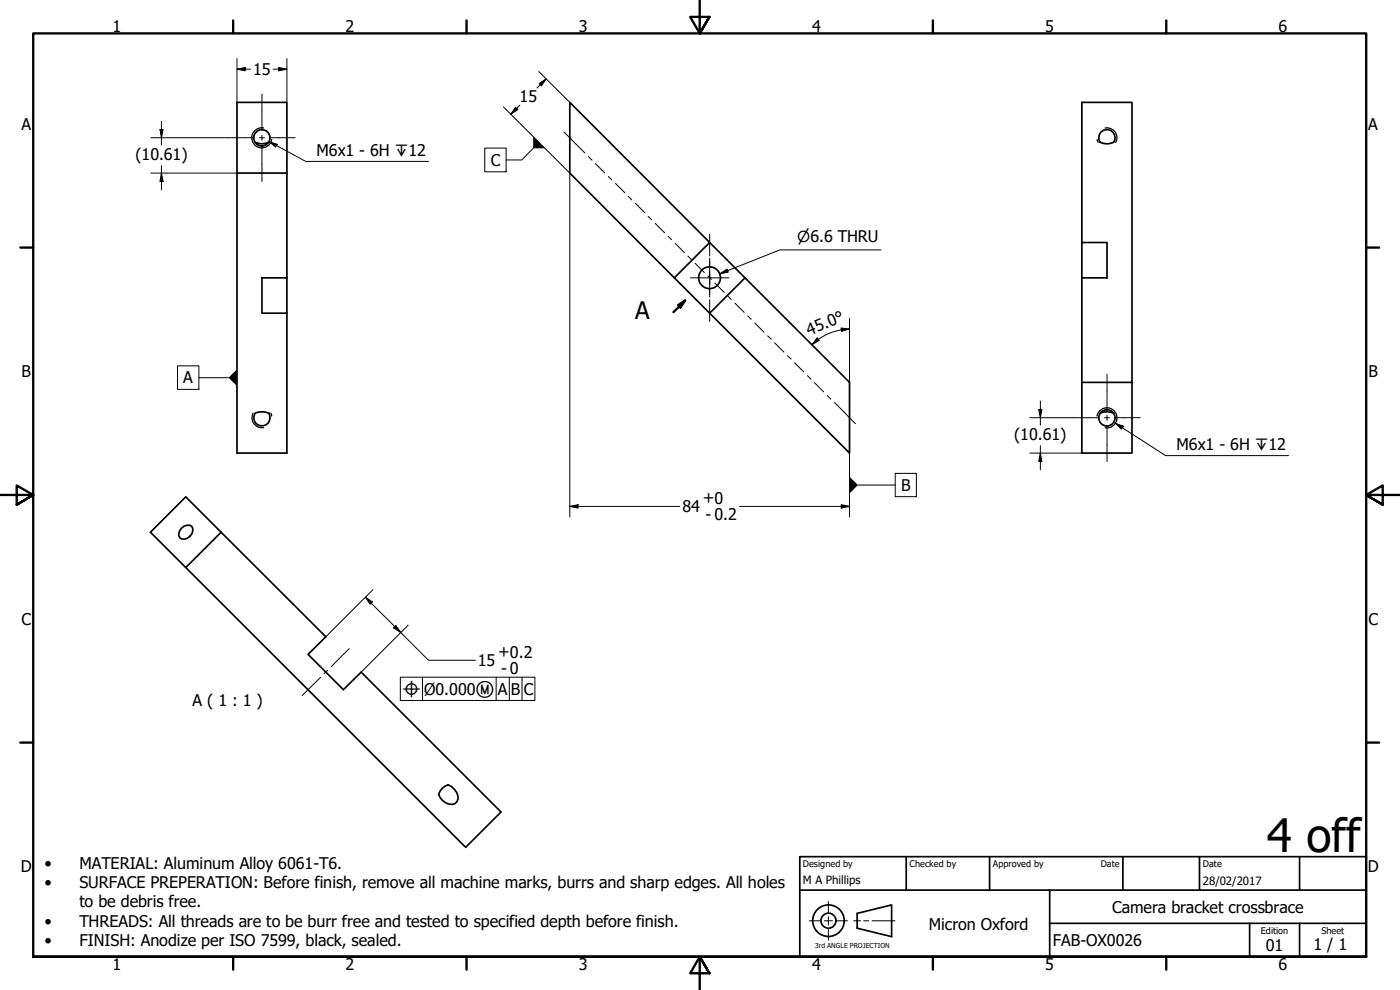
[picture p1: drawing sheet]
<svg xmlns="http://www.w3.org/2000/svg" width="420mm" height="297mm" viewBox="0 0 420 297" stroke-linecap="round" stroke-linejoin="round" font-family="sans-serif">
<!-- layer: Visible (ISO) -->
<g fill="none" stroke="#000" stroke-width=".51">
<path d="M330.4 39.7a2.44 2.44 0 0 1 3.3-.3 2.44 2.44 0 0 1 .5 3.3 4.7 4.7 0 0 1-4 0 2.43 2.43 0 0 1 .2-3zM71.1 51.9v84h15v-41.9M76.6 42.7a4.9 4.9 0 0 0 4 0M86.1 51.9h-15v-21.2h15v52.7M213 72.8l-42-42.1v21.2l31.4 31.5M324.7 72.8h7.5v10.6h-7.5zM324.7 72.8v-42.1h15v84h-15M78.6 83.4h7.5v10.6h-7.5zM202.4 83.4l10.6-10.6 10.6 10.6 31.4 31.3v21.2zM223.6 83.4l-10.6 10.6M324.7 83.4v52.5h15v-21.2M76.6 123.9a5.6 5.6 0 0 1 4 0 2.46 2.46 0 0 1-2 3.9 2.46 2.46 0 0 1-2-3.9z"/>
<path d="M330.2 123.9a5.4 5.4 0 0 1 4 0M54.5 158.4a2.34 2.34 0 0 1 3-.5 2.62 2.62 0 0 1-.5 3 2.62 2.62 0 0 1-3 .5 2.16 2.16 0 0 1 .5-3zM66.4 159.7l-10.6 10.6-10.7-10.6 10.7-10.6 42 42-5.3 5.2 10.6 10.6 5.3-5.2 42 41.9-10.6 10.6-84-83.9M132.7 236.6l.7-.6 1.1-.5a4.6 4.6 0 0 1 3 4.2 1.99 1.99 0 0 1-2.7 1.6 4.6 4.6 0 0 1-3.2-2.9z"/>
<circle cx="78.6" cy="41.4" r="2.44"/>
<circle cx="212.9" cy="83.3" r="3.3"/>
<circle cx="332.2" cy="125.4" r="2.44"/>
</g>
<!-- layer: Visible Narrow (ISO) -->
<path d="M79.1 38.4a3 3 0 0 0-3.5 2.4 3 3 0 0 0 2.5 3.5 3 3 0 0 0 3.5-2.4M331.7 38.4a2.94 2.94 0 0 1 2.9 1.1 2.94 2.94 0 0 1 .2 3.2M329.2 41.9l.4 .8M75.9 123.9a3 3 0 0 0 3.2 4.4M81.3 123.9l.2 .9M329.2 124.8a3 3 0 0 1 3.5-2.4 3 3 0 0 1 2.5 3.5 3 3 0 0 1-3.5 2.4" fill="none" stroke="#000" stroke-width=".38"/>
<!-- layer: Section Line (ISO) -->
<path d="M203.5 91.6l2.1-1.4-1.4 2.1zM205.6 90.2l-3.5 3.4" fill="none" stroke="#000" stroke-width=".7"/>
<path d="M203.5 91.6l2.1-1.4-1.4 2.1z" fill-rule="evenodd" fill="#000"/>
<!-- layer: Border (ISO) -->
<g fill="none" stroke="#000" stroke-width=".7">
<path d="M70 6.1v3.9M140 6.1v3.9M210 0v10l-2.9-4.9h5.8l-2.9 4.9 2.9-4.9M280 6.1v3.9M350 6.1v3.9M6.1 74.3h3.9M410 74.3h3.9M0 148.5h10l-5-2.8v5.7l5-2.9-5 2.9M420 148.5h-10l5-2.8v5.7l-5-2.9 5 2.9M6.1 222.8h3.9M410 222.8h3.9M10 287.1v-277.1h400v277.1h-400h400"/>
<path d="M70 287.1v3.8M140 287.1v3.8M212.9 292l-2.9-4.9 2.9 4.9h-5.8l2.9-4.9v9.9M280 287.1v3.8M350 287.1v3.8"/>
</g>
<!-- layer: Sketch Geometry (ANSI) -->
<path d="M242.9 276.3h3.2M247.4 276.3h2.5M248.6 270.5v3.3M248.6 275v2.5M248.6 278.8v3.3M251.1 276.3h3.3M256.2 276.3h2.1M259.2 276.3h1.5M261.7 276.3h6.9" fill="none" stroke="#000" stroke-width=".3"/>
<g fill="none" stroke="#000" stroke-width=".51">
<path d="M257.2 274.1l10.4-2.6v9.5l-10.4-2.5z"/>
<circle cx="248.6" cy="276.2" r="4.7"/>
<circle cx="248.6" cy="276.2" r="2.25"/>
</g>
<!-- layer: Title (ISO) -->
<path d="M240 257h170v30.1h-170zM272 257v10.1M297 257v10.1M337 257v10.1M360 257v10.1M390 257v10.1M240 267.1h170M315 277h95M315 267.1v20M375 277v10.1M390 277v10.1" fill="none" stroke="#000" stroke-width=".51"/>
<!-- layer: Dimension (ISO) -->
<g fill="none" stroke="#000" stroke-width=".3">
<path d="M71.1 17.6v13.1M86.1 17.6v13.1M48 38.8h1l-.5 2.5zM48.5 36.4v7.1M71.1 20.8l2.5-.6v1.1zM71.1 20.8h4.1M82 20.8h4.1M83.6 20.2l2.5 .6-2.5 .5zM151.1 32.1l19.9 19.8v103.2M154.7 32.2l.7 .7-2.1 1.4zM156 31.5l-2.7 2.8M161.7 21.4l9.3 9.3"/>
<path d="M161.8 25.1l2.1-1.4-1.4 2.1zM163.9 23.7l-2.7 2.7M45.3 41.3h23.3M45.3 51.9h25.8M48.5 51.9l.5 2.6h-1zM48.5 49.7v7.2M252.4 98.4l2.6 .3-2.5 .7zM252.5 99a16.5 16.5 0 0 0-8.9 4.4M255 95.6v19.1M255 98.7l-2.5 .2M245.2 101.4l.7 .8-2.3 1.2zM255 135.9v19.2"/>
<path d="M309.1 125.3h13.1M309.1 135.9h15.6M311.7 122.9h1l-.5 2.4zM312.2 135.9l.5 2.6h-1zM312.2 120.3v7.3M312.2 133.7v7.3M171 151.9l2.5-.5v1zM171 151.9h33M221.9 151.9h33.1M252.5 151.4l2.5 .5-2.5 .5zM109.7 179.2l2.1 1.4-.7 .7zM109.7 179.2l18.9 18.9h14.1"/>
<path d="M111.9 177l-14.1 14.1M118.1 188.4l.7-.7 1.5 2.1zM122.5 187.6l-14.1 14.1"/>
</g>
<g fill="#000">
<path d="M48 38.8h1l-.5 2.5z" fill-rule="evenodd"/>
<path d="M71.1 20.8l2.5-.6v1.1z" fill-rule="evenodd"/>
<path d="M83.6 20.2l2.5 .6-2.5 .5z" fill-rule="evenodd"/>
<path d="M154.7 32.2l.7 .7-2.1 1.4z" fill-rule="evenodd"/>
<path d="M161.8 25.1l2.1-1.4-1.4 2.1z" fill-rule="evenodd"/>
<path d="M48.5 51.9l.5 2.6h-1z" fill-rule="evenodd"/>
<path d="M252.4 98.4l2.6 .3-2.5 .7z" fill-rule="evenodd"/>
<path d="M245.2 101.4l.7 .8-2.3 1.2z" fill-rule="evenodd"/>
<path d="M311.7 122.9h1l-.5 2.4z" fill-rule="evenodd"/>
<path d="M312.2 135.9l.5 2.6h-1z" fill-rule="evenodd"/>
<path d="M171 151.9l2.5-.5v1z" fill-rule="evenodd"/>
<path d="M252.5 151.4l2.5 .5-2.5 .5z" fill-rule="evenodd"/>
<path d="M109.7 179.2l2.1 1.4-.7 .7z" fill-rule="evenodd"/>
<path d="M118.1 188.4l.7-.7 1.5 2.1z" fill-rule="evenodd"/>
</g>
<!-- layer: Centerline (ISO) -->
<g fill="none" stroke="#000" stroke-width=".3">
<path d="M78.6 28.2v10.9M169.2 39.6l6.3 6.3M68.6 41.3h7.7M77.9 41.3h1.5M78.6 40.6v1.5M78.6 43.6v10.9M80.8 41.3h7.8M176.6 47l1.1 1.1M178.7 49.1l2.8 2.8M182.6 52.9l1 1.1M184.7 55l2.8 2.8M188.5 58.9l1.1 1.1"/>
<path d="M190.7 61l2.8 2.8M194.5 64.9l1.1 1.1M196.7 67l2.8 2.8M200.5 70.9l1 1M202.6 73l2.8 2.8M206.4 76.8l1.1 1.1M208.6 79l2.8 2.8M213 70.2v6.6M213 78.3v1.5M212.5 82.8l1 1.1M213 81.3v4.1M213 86.9v1.5"/>
<path d="M213 89.9v6.5M214.6 84.9l2.8 2.8M218.4 88.8l1.1 1M220.5 90.9l2.8 2.8M224.4 94.8l1 1M226.5 96.9l2.8 2.8M230.4 100.8l1.1 1M232.5 102.9l2.8 2.7M236.3 106.7l1.1 1M238.4 108.8l2.8 2.8M242.3 112.7l1.1 1.1M244.4 114.8l2.8 2.8"/>
<path d="M248.3 118.7l1.1 1M332.2 112.3v10.8M250.4 120.8l6.3 6.3M322.2 125.3h7.7M331.5 125.3h1.4M332.2 124.6v1.5M332.2 127.6v10.9M334.5 125.3h7.7M104.8 194.6l-5.4 5.5M96.2 203.2l-5.5 5.5M98.3 201.2l-1.1 1"/>
</g>
<!-- layer: Symbol (ISO) -->
<g fill="#000">
<path d="M80.8 42.5l2.4 .8-.5 .8z" fill-rule="evenodd"/>
<path d="M160 41l3.6 3.5h-3.6z" fill-rule="evenodd"/>
<path d="M216 82.2l2.2-1.4 .4 .8z" fill-rule="evenodd"/>
<path d="M71.1 110.8v5l-2.5-2.5z" fill-rule="evenodd"/>
<path d="M334.7 127l2.4 .9-.6 .9z" fill-rule="evenodd"/>
<path d="M255 143.1l2.5 2.4-2.5 2.6z" fill-rule="evenodd"/>
</g>
<g fill="none" stroke="#000" stroke-width=".3">
<path d="M80.8 42.5l2.4 .8-.5 .8zM80.8 42.5l11 5.9h36.8M145.5 44.4h6.4v7.1h-6.4zM160 44.5l-3.4 3.5h-4.7M264.4 75h-30.3l-18.1 7.2M216 82.2l2.2-1.4 .4 .8zM53.3 109.8h6.4v7h-6.4zM59.7 113.3h8.9M334.7 127l2.4 .9-.6 .9zM334.7 127l15.1 9.7h36.9M257.5 145.5h11.2M268.7 142h6.3v7h-6.3z"/>
<path d="M120.1 203.2h40.4v7h-40.4zM126.8 203.2v7M148.9 203.2v7M152.8 203.2v7M156.7 203.2v7"/>
</g>
<!-- layer: Center Mark (ISO) -->
<path d="M213 77.5v11.6M207.2 83.4h11.6" fill="none" stroke="#000" stroke-width=".3"/>
<text font-size="13.8" x="380.2" y="255.7">4 off</text>
<text font-size="7.2" x="190.6" y="95.8">A</text>
<g font-size="4.8">
<text x="33.7" y="9.6">1</text>
<text x="103.7" y="9.6">2</text>
<text x="173.7" y="9.6">3</text>
<text x="243.7" y="9.6">4</text>
<text x="313.7" y="9.6">5</text>
<text x="383.7" y="9.6">6</text>
<text x="75.9" y="22.5">15</text>
<text x="156" y="30.7">15</text>
<text x="6.4" y="38.9">A</text>
<text x="410.7" y="38.9">A</text>
<text x="40.6" y="48">(10.61)</text>
<text x="95" y="46.7">M6x1 - 6H ↧12</text>
<text x="147.3" y="49.7">C</text>
<text x="242.9" y="100.7" transform="rotate(-22 242.9 100.7)">45.0°</text>
<text x="6.4" y="113.1">B</text>
<text x="410.7" y="113.1">B</text>
<text x="55" y="115">A</text>
<text x="304.4" y="132">(10.61)</text>
<text x="353.1" y="134.9">M6x1 - 6H ↧12</text>
<text x="270.4" y="147.3">B</text>
<text x="204.8" y="153.7">84</text>
<text x="210.9" y="151.1">+0</text>
<text x="211.8" y="155.9">- 0.2</text>
<text x="6.4" y="187.4">C</text>
<text x="410.7" y="187.4">C</text>
<text x="149.5" y="197.2">+0.2</text>
<text x="143.4" y="199.9">15</text>
<text x="150.4" y="202.1">- 0</text>
<text x="127.3" y="208.4">Ø0.000Ⓜ</text>
<text x="149.4" y="208.4">A</text>
<text x="153.4" y="208.4">B</text>
<text x="157.2" y="208.4">C</text>
<text x="57.8" y="211.8">A ( 1 : 1 )</text>
<text x="6.2" y="261.7">D</text>
<text x="13.3" y="260.7">•</text>
<text x="23.8" y="260.7">MATERIAL: Aluminum Alloy 6061-T6.</text>
<text x="410.5" y="261.7">D</text>
<text x="13.3" y="266.4">•</text>
<text x="23.8" y="266.4">SURFACE PREPERATION: Before finish, remove all machine marks, burrs and sharp edges. All holes</text>
<text x="23.8" y="272.2">to be debris free.</text>
<text x="333.8" y="273.9">Camera bracket crossbrace</text>
<text x="13.3" y="278">•</text>
<text x="23.8" y="278">THREADS: All threads are to be burr free and tested to specified depth before finish.</text>
<text x="278.8" y="279">Micron Oxford</text>
<text x="13.3" y="283.8">•</text>
<text x="23.8" y="283.8">FINISH: Anodize per ISO 7599, black, sealed.</text>
<text x="316" y="283.8">FAB-OX0026</text>
<text x="379.9" y="285.3">01</text>
<text x="394.2" y="285">1 / 1</text>
<text x="33.7" y="290.9">1</text>
<text x="103.7" y="290.9">2</text>
<text x="173.7" y="290.9">3</text>
<text x="243.7" y="290.9">4</text>
<text x="313.7" y="290.9">5</text>
<text x="383.7" y="290.9">6</text>
</g>
<g font-size="4.6">
<text x="239.3" y="72.6">⌀6.6 THRU</text>
<text x="120.6" y="209.1">⌖</text>
</g>
<g font-size="3.4">
<text x="241" y="265.4">M A Phillips</text>
<text x="361" y="265.5">28/02/2017</text>
</g>
<g font-size="2.7">
<text x="241" y="260.1">Designed by</text>
<text x="273" y="260.1">Checked by</text>
<text x="298" y="260.1">Approved by</text>
<text x="330.3" y="260">Date</text>
<text x="361" y="260">Date</text>
<text x="378.4" y="280.1">Edition</text>
<text x="396.6" y="280.1">Sheet</text>
</g>
<text font-size="2" x="244.6" y="284.5">3rd ANGLE PROJECTION</text>
</svg>
